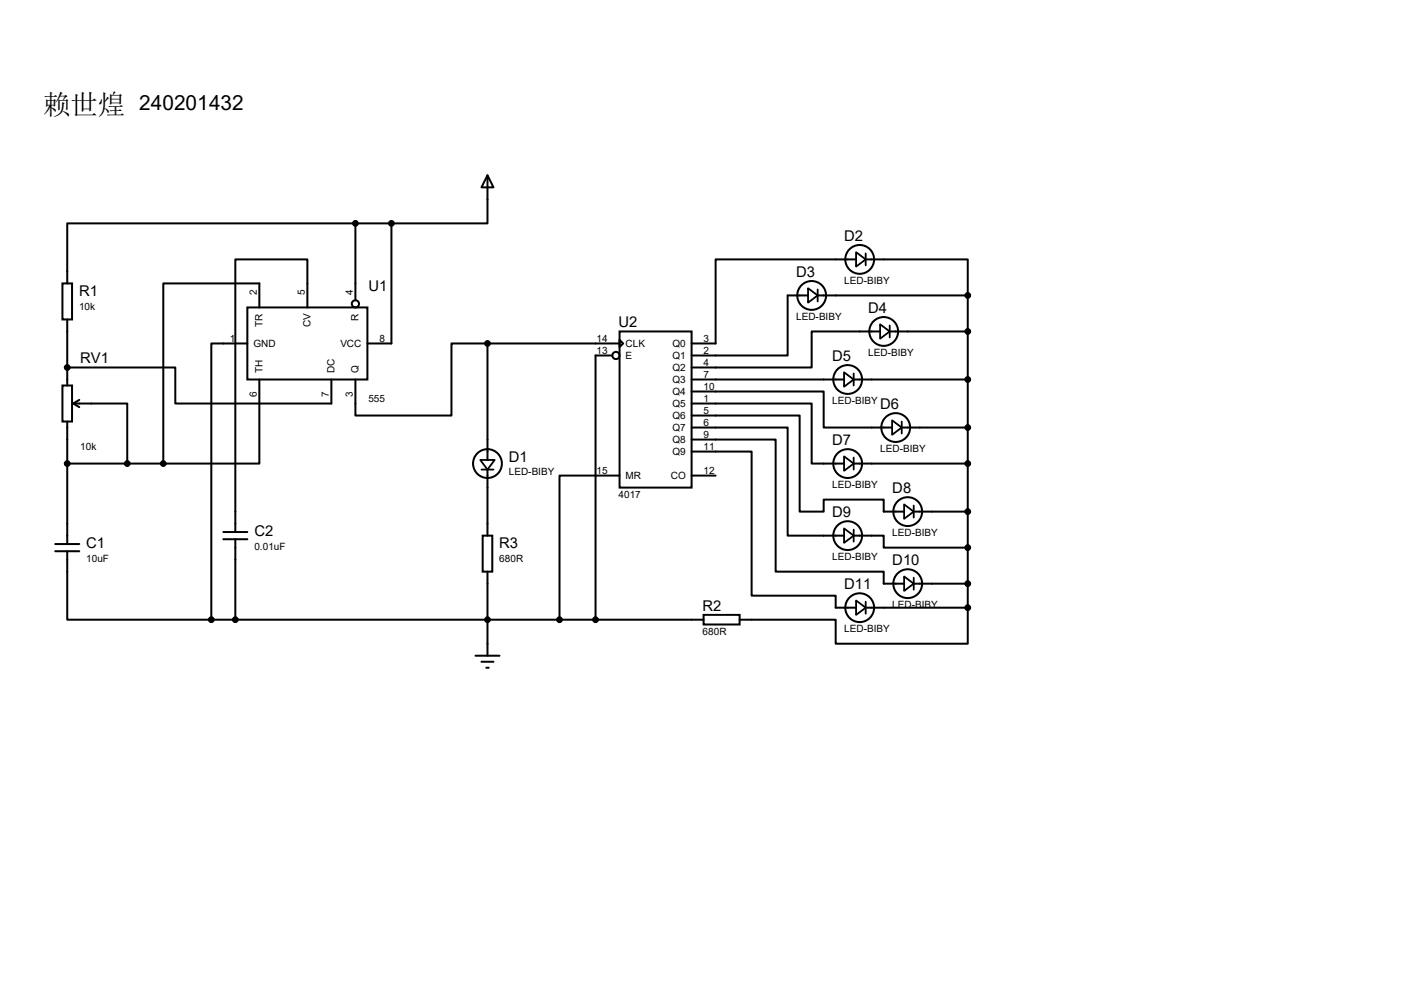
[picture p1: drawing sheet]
<svg xmlns="http://www.w3.org/2000/svg" width="297mm" height="210mm" viewBox="0 0 297 210" stroke-linecap="round" stroke-linejoin="round" font-family="sans-serif">
<g fill="none" stroke="#000" stroke-width=".42">
<path d="M103.1 37.1l1.3 2.5h-2.5zM103.1 37.1v10.1h-20.3M13.2 59.9h2v7.7h-2zM75.2 47.2h-61v12.7M75.2 47.2v16.3M75.2 47.2h7.6M82.8 47.2v25.4h-5.1M181.1 54.9h-29.7v17.7h-5.1M183.1 54.9h21.6v7.6M14.2 77.7h22.9v7.6h33v-5M14.2 67.6v13.9M52.3 65h25.4v15.3h-25.4z"/>
<path d="M52.3 72.6h-7.6v58.5M54.9 65v-5.1h-20.4v38.1M65 65v-10.1h-15.2v57.6M103.1 72.6h-7.6v15.3h-20.3v-7.6M103.1 72.6v24.7M103.1 72.6h28M129.5 75.2h-3.5v55.9M131.1 70.1h15.2v33h-15.2zM131.1 71.9l.7 .7-.7 .8zM170.9 62.5h-4.3v12.7h-20.3M173 62.5h31.7M186.2 70.1h-14.5v7.6h-25.4"/>
<path d="M188.2 70.1h16.5M204.7 62.5v66M13.2 81.5h2v7.7h-2zM14.2 98h20.3M14.2 89.2v25.9M15.5 85.3h11.4v12.7M15.5 85.3l1.3 .8M16.8 84.6l-1.3 .7M54.9 80.3v17.7h-20.4M103.1 99.3v14M146.3 82.8h27.9v7.6h14.5M146.3 85.3h25.4v12.7h6.9"/>
<path d="M146.3 87.9h22.9v20.3h5v-2.5h12.7v2.5h4.4M146.3 90.4h20.3v22.9h12M146.3 93h17.8v27.9h22.8v2.5h4.4M146.3 95.5h12.7v30.5h17.8v2.5h4.3M146.3 80.3h32.3M180.6 98h24.1M180.6 80.3h24.1M190.8 90.4h13.9M11.7 115.1h5.1M11.7 116.6h5.1M14.2 116.6v14.5h30.5M47.2 112.5h5.1"/>
<path d="M47.2 114h5.1M49.8 114v17.1M102.1 113.3h2v7.6h-2zM131.1 100.6h-12.7v30.5M146.3 100.6h5.1M180.6 113.3h6.3v2.5h17.8M193.3 108.2h11.4M44.7 131.1h104.1M100.6 138.7h5.1M101.9 140h2.5M103.1 120.9v17.8M148.8 130h7.7v2.1h-7.7z"/>
<path d="M183.1 128.5h21.6M193.3 123.4h11.4M204.7 128.5v7.6h-27.9v-5h-20.3M102.9 141.2h.5"/>
<circle cx="181.9" cy="54.9" r="3"/>
<circle cx="75.2" cy="64.3" r=".76"/>
<circle cx="130.3" cy="75.2" r=".76"/>
<circle cx="171.7" cy="62.5" r="3"/>
<circle cx="186.9" cy="70.1" r="3"/>
<circle cx="103.1" cy="98" r="3"/>
<circle cx="179.3" cy="80.3" r="3"/>
<circle cx="179.3" cy="98" r="3"/>
<circle cx="189.5" cy="90.4" r="3"/>
<circle cx="179.3" cy="113.3" r="3"/>
<circle cx="192" cy="108.2" r="3"/>
<circle cx="181.9" cy="128.5" r="3"/>
<circle cx="192" cy="123.4" r="3"/>
</g>
<circle cx="14.2" cy="77.7" r=".21" fill="#000"/>
<g fill="#000" stroke="#000" stroke-width=".42">
<circle cx="75.2" cy="47.2" r=".51"/>
<circle cx="82.8" cy="47.2" r=".51"/>
<circle cx="14.2" cy="77.7" r=".51"/>
<circle cx="103.1" cy="72.6" r=".51"/>
<circle cx="204.7" cy="62.5" r=".51"/>
<circle cx="204.7" cy="70.1" r=".51"/>
<circle cx="14.2" cy="98" r=".51"/>
<circle cx="26.9" cy="98" r=".51"/>
<circle cx="34.5" cy="98" r=".51"/>
<circle cx="204.7" cy="90.4" r=".51"/>
<circle cx="204.7" cy="98" r=".51"/>
<circle cx="204.7" cy="80.3" r=".51"/>
<circle cx="204.7" cy="115.8" r=".51"/>
<circle cx="204.7" cy="108.2" r=".51"/>
<circle cx="44.7" cy="131.1" r=".51"/>
<circle cx="49.8" cy="131.1" r=".51"/>
<circle cx="103.1" cy="131.1" r=".51"/>
<circle cx="118.4" cy="131.1" r=".51"/>
<circle cx="126" cy="131.1" r=".51"/>
<circle cx="204.7" cy="123.4" r=".51"/>
<circle cx="204.7" cy="128.5" r=".51"/>
</g>
<g fill="none" stroke="#000" stroke-width=".38">
<path d="M181.1 53.3l2 1.6-2 1.5zM183.1 53.6v2.5M170.9 61l2.1 1.5-2.1 1.5zM173 61.2v2.6M178.6 78.7l2 1.6-2 1.5zM180.6 79v2.5M186.2 68.6l2 1.5-2 1.5zM188.2 68.8v2.6M101.6 97.3h3l-1.5 2zM101.9 99.3h2.5M178.6 96.5l2 1.5-2 1.6zM180.6 96.8v2.5"/>
<path d="M188.7 88.9l2.1 1.5-2.1 1.5zM190.8 89.2v2.5M178.6 111.8l2 1.5-2 1.5zM180.6 112v2.6M191.3 106.7l2 1.5-2 1.5zM193.3 106.9v2.6M181.1 127l2 1.5-2 1.5zM183.1 127.3v2.5M191.3 121.9l2 1.5-2 1.6zM193.3 122.2v2.5"/>
</g>
<text font-size="5.8" x="9.1" y="24">赖世煌</text>
<text font-size="4.4" x="29.5" y="23.3">240201432</text>
<g font-size="3.1">
<text x="178.6" y="50.9">D2</text>
<text x="168.4" y="58.5">D3</text>
<text x="16.7" y="62.6">R1</text>
<text x="77.9" y="61.6">U1</text>
<text x="130.9" y="69.2">U2</text>
<text x="183.7" y="66.2">D4</text>
<text x="17" y="76.8">RV1</text>
<text x="176.1" y="76.3">D5</text>
<text x="186.2" y="86.5">D6</text>
<text x="176.1" y="94.1">D7</text>
<text x="107.7" y="97.6">D1</text>
<text x="188.8" y="104.3">D8</text>
<text x="53.8" y="113.4">C2</text>
<text x="176.1" y="109.3">D9</text>
<text x="18.2" y="115.9">C1</text>
<text x="105.6" y="115.9">R3</text>
<text x="188.8" y="119.5">D10</text>
<text x="178.6" y="124.6">D11</text>
<text x="148.6" y="129.2">R2</text>
</g>
<g font-size="2.1">
<text x="16.7" y="65.5">10k</text>
<text x="54.4" y="62.5" transform="rotate(-90 54.4 62.5)">2</text>
<text x="64.5" y="62.5" transform="rotate(-90 64.5 62.5)">5</text>
<text x="74.7" y="62.5" transform="rotate(-90 74.7 62.5)">4</text>
<text x="178.6" y="60.1">LED-BIBY</text>
<text x="55.5" y="69.1" transform="rotate(-90 55.5 69.1)">TR</text>
<text x="65.7" y="69.2" transform="rotate(-90 65.7 69.2)">CV</text>
<text x="75.9" y="67.8" transform="rotate(-90 75.9 67.8)">R</text>
<text x="168.4" y="67.7">LED-BIBY</text>
<text x="48.6" y="72.3">1</text>
<text x="53.6" y="73.4">GND</text>
<text x="72" y="73.4">VCC</text>
<text x="80.3" y="72.3">8</text>
<text x="126.2" y="72.3">14</text>
<text x="126.2" y="74.8">13</text>
<text x="132.3" y="73.4">CLK</text>
<text x="132.3" y="75.9">E</text>
<text x="142.2" y="73.4">Q0</text>
<text x="142.2" y="75.9">Q1</text>
<text x="148.8" y="72.3">3</text>
<text x="148.8" y="74.8">2</text>
<text x="148.8" y="77.3">4</text>
<text x="183.7" y="75.3">LED-BIBY</text>
<text x="54.4" y="84" transform="rotate(-90 54.4 84)">6</text>
<text x="55.5" y="79" transform="rotate(-90 55.5 79)">TH</text>
<text x="69.6" y="84" transform="rotate(-90 69.6 84)">7</text>
<text x="70.8" y="79" transform="rotate(-90 70.8 79)">DC</text>
<text x="74.7" y="84" transform="rotate(-90 74.7 84)">3</text>
<text x="75.9" y="79" transform="rotate(-90 75.9 79)">Q</text>
<text x="142.2" y="78.5">Q2</text>
<text x="142.2" y="81">Q3</text>
<text x="142.2" y="83.6">Q4</text>
<text x="148.8" y="79.9">7</text>
<text x="148.8" y="82.4">10</text>
<text x="77.9" y="85">555</text>
<text x="142.2" y="86.1">Q5</text>
<text x="142.2" y="88.6">Q6</text>
<text x="148.8" y="85">1</text>
<text x="148.8" y="87.5">5</text>
<text x="176.1" y="85.5">LED-BIBY</text>
<text x="17" y="95.1">10k</text>
<text x="142.2" y="91.2">Q7</text>
<text x="142.2" y="93.7">Q8</text>
<text x="148.8" y="90">6</text>
<text x="148.8" y="92.6">9</text>
<text x="148.8" y="95.1">11</text>
<text x="186.2" y="95.6">LED-BIBY</text>
<text x="107.7" y="100.5">LED-BIBY</text>
<text x="126.2" y="100.2">15</text>
<text x="132.3" y="101.3">MR</text>
<text x="141.9" y="101.3">CO</text>
<text x="142.2" y="96.3">Q9</text>
<text x="148.8" y="100.2">12</text>
<text x="130.9" y="105.3">4017</text>
<text x="176.1" y="103.3">LED-BIBY</text>
<text x="188.8" y="113.4">LED-BIBY</text>
<text x="18.2" y="118.8">10uF</text>
<text x="53.8" y="116.3">0.01uF</text>
<text x="105.6" y="118.8">680R</text>
<text x="176.1" y="118.5">LED-BIBY</text>
<text x="188.8" y="128.7">LED-BIBY</text>
<text x="148.6" y="134.2">680R</text>
<text x="178.6" y="133.7">LED-BIBY</text>
</g>
</svg>
